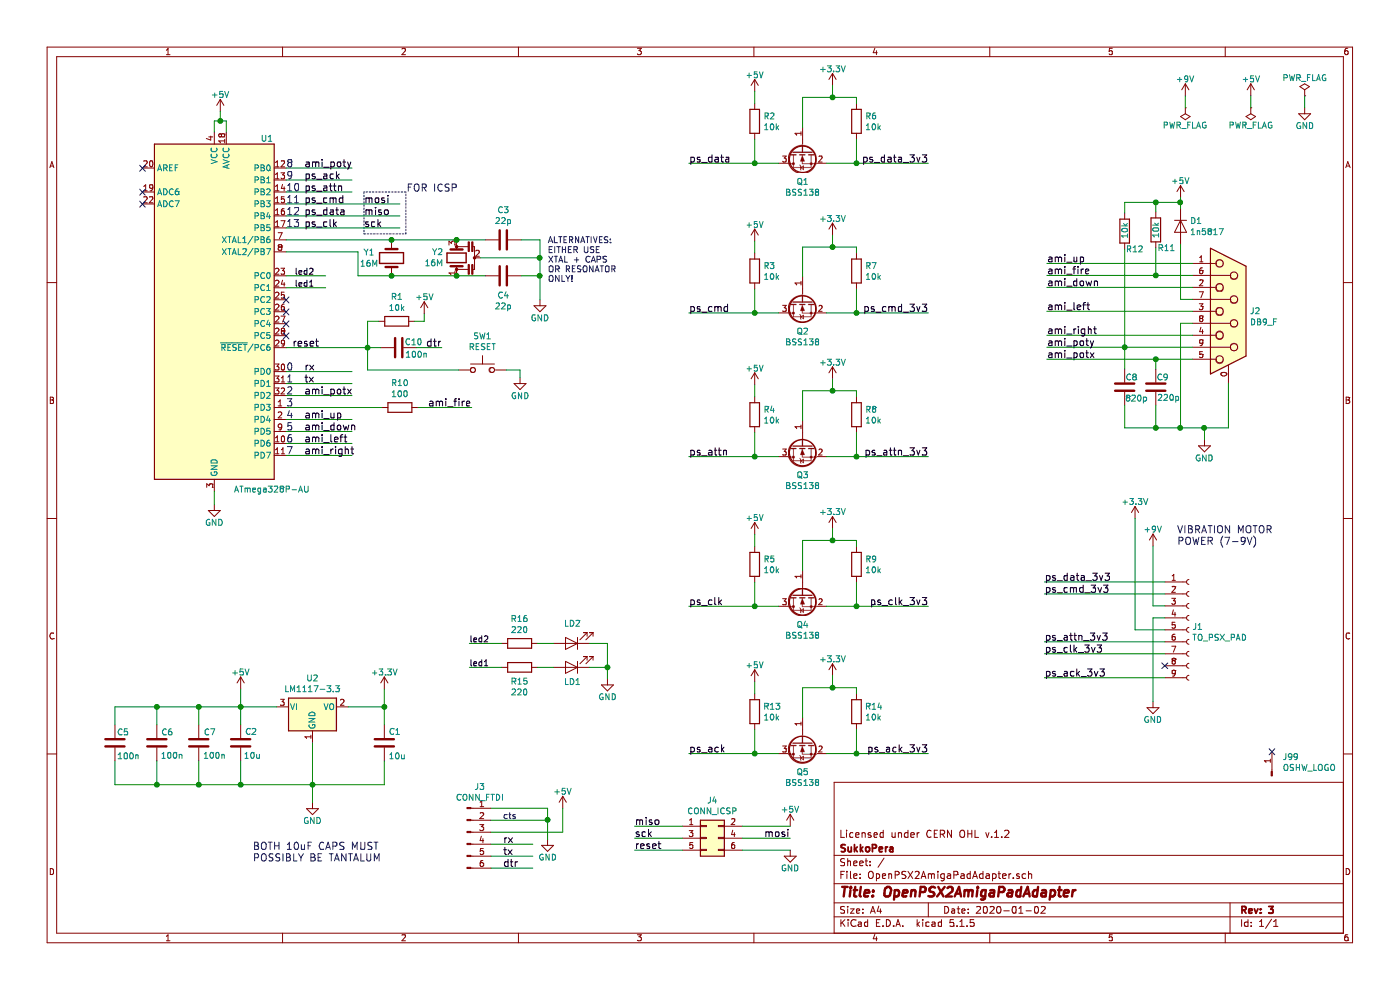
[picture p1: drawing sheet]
EESchema Schematic File Version 4
EELAYER 30 0
EELAYER END
$Descr A4 11693 8268
encoding utf-8
Sheet 1 1
Title "OpenPSX2AmigaPadAdapter"
Date "2020-01-02"
Rev "3"
Comp "SukkoPera"
Comment1 "Licensed under CERN OHL v.1.2"
Comment2 ""
Comment3 ""
Comment4 ""
$EndDescr
$Comp
L power:GND #PWR02
U 1 1
P 10060 3675
F 0 "#PWR02" H 10060 3425 50  0001 C CNN
F 1 "GND" H 10060 3525 50  0000 C CNN
F 2 "" H 10060 3675 50  0001 C CNN
F 3 "" H 10060 3675 50  0001 C CNN
	1    10060 3675
	1    0    0    -1  
$EndComp
Text Label 8745 2200 0    60   ~ 0
ami_up
Text Label 8745 2400 0    60   ~ 0
ami_down
Text Label 8745 2600 0    60   ~ 0
ami_left
Text Label 8745 2800 0    60   ~ 0
ami_right
Text Label 8745 2300 0    60   ~ 0
ami_fire
Text Label 8745 2900 0    60   ~ 0
ami_poty
Text Label 8745 3000 0    60   ~ 0
ami_potx
Text Notes 2390 3105 0    60   ~ 0
0
Text Notes 2390 3205 0    60   ~ 0
1
Text Notes 2390 3305 0    60   ~ 0
2
Text Notes 2390 3405 0    60   ~ 0
3
Text Notes 2390 3505 0    60   ~ 0
4
Text Notes 2390 3605 0    60   ~ 0
5
Text Notes 2390 3705 0    60   ~ 0
6
Text Notes 2390 3805 0    60   ~ 0
7
NoConn ~ 9730 5560
Text Label 8725 4860 0    60   ~ 0
ps_data_3v3
Text Label 8725 4960 0    60   ~ 0
ps_cmd_3v3
$Comp
L power:GND #PWR03
U 1 1
P 9630 5860
F 0 "#PWR03" H 9630 5610 50  0001 C CNN
F 1 "GND" H 9630 5710 50  0000 C CNN
F 2 "" H 9630 5860 50  0001 C CNN
F 3 "" H 9630 5860 50  0001 C CNN
	1    9630 5860
	1    0    0    -1  
$EndComp
Text Label 8725 5660 0    60   ~ 0
ps_ack_3v3
Text Label 8725 5460 0    60   ~ 0
ps_clk_3v3
Text Label 8725 5360 0    60   ~ 0
ps_attn_3v3
Text Notes 9830 4560 0    60   ~ 0
VIBRATION MOTOR\nPOWER (7-9V)
$Comp
L power:+3.3V #PWR04
U 1 1
P 3210 5755
F 0 "#PWR04" H 3210 5605 50  0001 C CNN
F 1 "+3.3V" H 3210 5895 50  0000 C CNN
F 2 "" H 3210 5755 50  0001 C CNN
F 3 "" H 3210 5755 50  0001 C CNN
	1    3210 5755
	1    0    0    -1  
$EndComp
$Comp
L power:+5V #PWR05
U 1 1
P 2010 5755
F 0 "#PWR05" H 2010 5605 50  0001 C CNN
F 1 "+5V" H 2010 5895 50  0000 C CNN
F 2 "" H 2010 5755 50  0001 C CNN
F 3 "" H 2010 5755 50  0001 C CNN
	1    2010 5755
	1    0    0    -1  
$EndComp
$Comp
L power:GND #PWR06
U 1 1
P 2610 6705
F 0 "#PWR06" H 2610 6455 50  0001 C CNN
F 1 "GND" H 2610 6555 50  0000 C CNN
F 2 "" H 2610 6705 50  0001 C CNN
F 3 "" H 2610 6705 50  0001 C CNN
	1    2610 6705
	1    0    0    -1  
$EndComp
$Comp
L power:+3.3V #PWR07
U 1 1
P 9480 4330
F 0 "#PWR07" H 9480 4180 50  0001 C CNN
F 1 "+3.3V" H 9480 4470 50  0000 C CNN
F 2 "" H 9480 4330 50  0001 C CNN
F 3 "" H 9480 4330 50  0001 C CNN
	1    9480 4330
	1    0    0    -1  
$EndComp
$Comp
L power:+9V #PWR08
U 1 1
P 9630 4560
F 0 "#PWR08" H 9630 4410 50  0001 C CNN
F 1 "+9V" H 9630 4700 50  0000 C CNN
F 2 "" H 9630 4560 50  0001 C CNN
F 3 "" H 9630 4560 50  0001 C CNN
	1    9630 4560
	1    0    0    -1  
$EndComp
$Comp
L power:+5V #PWR09
U 1 1
P 9860 1650
F 0 "#PWR09" H 9860 1500 50  0001 C CNN
F 1 "+5V" H 9860 1790 50  0000 C CNN
F 2 "" H 9860 1650 50  0001 C CNN
F 3 "" H 9860 1650 50  0001 C CNN
	1    9860 1650
	1    0    0    -1  
$EndComp
Text Notes 2110 7205 0    60   ~ 0
BOTH 10uF CAPS MUST\nPOSSIBLY BE TANTALUM
Wire Wire Line
	9960 2200 8745 2200
Wire Wire Line
	9960 2300 9655 2300
Wire Wire Line
	9960 2400 8745 2400
Wire Wire Line
	9960 2500 9860 2500
Wire Wire Line
	9960 2600 8745 2600
Wire Wire Line
	9960 2800 8745 2800
Wire Wire Line
	9960 2900 9395 2900
Wire Wire Line
	9960 3000 9655 3000
Wire Wire Line
	9860 2700 9860 3575
Wire Wire Line
	9860 3575 10060 3575
Wire Wire Line
	10260 3575 10260 3200
Connection ~ 10060 3575
Wire Wire Line
	10060 3675 10060 3575
Wire Wire Line
	9860 2700 9960 2700
Wire Wire Line
	9860 2500 9860 2040
Wire Wire Line
	9730 4960 8725 4960
Wire Wire Line
	9730 5060 9630 5060
Wire Wire Line
	9730 5160 9630 5160
Wire Wire Line
	9480 5260 9730 5260
Wire Wire Line
	9730 5360 8725 5360
Wire Wire Line
	9730 5460 8725 5460
Wire Wire Line
	9630 5160 9630 5860
Wire Wire Line
	9630 5060 9630 4560
Wire Wire Line
	2910 5905 3210 5905
Wire Wire Line
	3210 5755 3210 5905
Wire Wire Line
	2010 5755 2010 5905
Wire Wire Line
	1660 5905 2010 5905
Wire Wire Line
	2610 6205 2610 6555
Wire Wire Line
	2010 6355 2010 6555
Wire Wire Line
	1660 6555 2010 6555
Wire Wire Line
	3210 6555 3210 6355
Connection ~ 2010 5905
Connection ~ 3210 5905
Connection ~ 2610 6555
Wire Wire Line
	5755 1365 6305 1365
Wire Wire Line
	6905 1365 7155 1365
$Comp
L power:+5V #PWR010
U 1 1
P 6305 765
F 0 "#PWR010" H 6305 615 50  0001 C CNN
F 1 "+5V" H 6305 905 50  0000 C CNN
F 2 "" H 6305 765 50  0001 C CNN
F 3 "" H 6305 765 50  0001 C CNN
	1    6305 765 
	-1   0    0    -1  
$EndComp
$Comp
L power:+3.3V #PWR011
U 1 1
P 6955 715
F 0 "#PWR011" H 6955 565 50  0001 C CNN
F 1 "+3.3V" H 6955 855 50  0000 C CNN
F 2 "" H 6955 715 50  0001 C CNN
F 3 "" H 6955 715 50  0001 C CNN
	1    6955 715 
	-1   0    0    -1  
$EndComp
Wire Wire Line
	7155 1165 7155 1365
Connection ~ 7155 1365
Wire Wire Line
	6705 815  6705 1065
Wire Wire Line
	6955 715  6955 815 
Wire Wire Line
	7155 815  7155 865 
Wire Wire Line
	6305 765  6305 865 
Wire Wire Line
	6305 1165 6305 1365
Connection ~ 6305 1365
Wire Wire Line
	5755 2615 6305 2615
Wire Wire Line
	6905 2615 7155 2615
$Comp
L power:+5V #PWR012
U 1 1
P 6305 2015
F 0 "#PWR012" H 6305 1865 50  0001 C CNN
F 1 "+5V" H 6305 2155 50  0000 C CNN
F 2 "" H 6305 2015 50  0001 C CNN
F 3 "" H 6305 2015 50  0001 C CNN
	1    6305 2015
	-1   0    0    -1  
$EndComp
$Comp
L power:+3.3V #PWR013
U 1 1
P 6955 1965
F 0 "#PWR013" H 6955 1815 50  0001 C CNN
F 1 "+3.3V" H 6955 2105 50  0000 C CNN
F 2 "" H 6955 1965 50  0001 C CNN
F 3 "" H 6955 1965 50  0001 C CNN
	1    6955 1965
	-1   0    0    -1  
$EndComp
Wire Wire Line
	7155 2415 7155 2615
Connection ~ 7155 2615
Wire Wire Line
	6705 2065 6705 2315
Wire Wire Line
	6955 1965 6955 2065
Wire Wire Line
	7155 2065 7155 2115
Wire Wire Line
	6305 2015 6305 2115
Wire Wire Line
	6305 2415 6305 2615
Connection ~ 6305 2615
Wire Wire Line
	5755 3815 6305 3815
Wire Wire Line
	6905 3815 7155 3815
$Comp
L power:+5V #PWR014
U 1 1
P 6305 3215
F 0 "#PWR014" H 6305 3065 50  0001 C CNN
F 1 "+5V" H 6305 3355 50  0000 C CNN
F 2 "" H 6305 3215 50  0001 C CNN
F 3 "" H 6305 3215 50  0001 C CNN
	1    6305 3215
	-1   0    0    -1  
$EndComp
$Comp
L power:+3.3V #PWR015
U 1 1
P 6955 3165
F 0 "#PWR015" H 6955 3015 50  0001 C CNN
F 1 "+3.3V" H 6955 3305 50  0000 C CNN
F 2 "" H 6955 3165 50  0001 C CNN
F 3 "" H 6955 3165 50  0001 C CNN
	1    6955 3165
	-1   0    0    -1  
$EndComp
Wire Wire Line
	7155 3615 7155 3815
Connection ~ 7155 3815
Wire Wire Line
	6705 3265 6705 3515
Wire Wire Line
	6955 3165 6955 3265
Wire Wire Line
	7155 3265 7155 3315
Wire Wire Line
	6305 3215 6305 3315
Wire Wire Line
	6305 3615 6305 3815
Connection ~ 6305 3815
Wire Wire Line
	5755 5065 6305 5065
Wire Wire Line
	6905 5065 7155 5065
$Comp
L power:+5V #PWR016
U 1 1
P 6305 4465
F 0 "#PWR016" H 6305 4315 50  0001 C CNN
F 1 "+5V" H 6305 4605 50  0000 C CNN
F 2 "" H 6305 4465 50  0001 C CNN
F 3 "" H 6305 4465 50  0001 C CNN
	1    6305 4465
	-1   0    0    -1  
$EndComp
$Comp
L power:+3.3V #PWR017
U 1 1
P 6955 4415
F 0 "#PWR017" H 6955 4265 50  0001 C CNN
F 1 "+3.3V" H 6955 4555 50  0000 C CNN
F 2 "" H 6955 4415 50  0001 C CNN
F 3 "" H 6955 4415 50  0001 C CNN
	1    6955 4415
	-1   0    0    -1  
$EndComp
Wire Wire Line
	7155 4865 7155 5065
Connection ~ 7155 5065
Wire Wire Line
	6705 4515 6705 4765
Wire Wire Line
	6955 4415 6955 4515
Wire Wire Line
	7155 4515 7155 4565
Wire Wire Line
	6305 4465 6305 4565
Wire Wire Line
	6305 4865 6305 5065
Connection ~ 6305 5065
Text Label 7755 1365 2    60   ~ 0
ps_data_3v3
Text Label 7755 2615 2    60   ~ 0
ps_cmd_3v3
Text Label 7755 3815 2    60   ~ 0
ps_attn_3v3
Text Label 7755 5065 2    60   ~ 0
ps_clk_3v3
Text Label 5755 1365 0    60   ~ 0
ps_data
Text Label 5755 3815 0    60   ~ 0
ps_attn
Text Label 5755 5065 0    60   ~ 0
ps_clk
Text Label 5755 2615 0    60   ~ 0
ps_cmd
$Comp
L power:GND #PWR019
U 1 1
P 6600 7100
F 0 "#PWR019" H 6600 6850 50  0001 C CNN
F 1 "GND" H 6600 6950 50  0000 C CNN
F 2 "" H 6600 7100 50  0000 C CNN
F 3 "" H 6600 7100 50  0000 C CNN
	1    6600 7100
	1    0    0    -1  
$EndComp
Text Label 6600 7000 2    60   ~ 0
mosi
Text Label 5300 7100 0    60   ~ 0
reset
Text Label 5300 6900 0    60   ~ 0
miso
Text Label 5300 7000 0    60   ~ 0
sck
Text Label 3690 2905 2    60   ~ 0
dtr
Wire Wire Line
	5700 7100 5300 7100
Wire Wire Line
	5700 7000 5300 7000
Wire Wire Line
	5700 6900 5300 6900
Wire Wire Line
	6200 7100 6600 7100
Wire Wire Line
	6200 7000 6600 7000
Wire Wire Line
	6200 6900 6600 6900
$Comp
L power:+5V #PWR020
U 1 1
P 1840 930
F 0 "#PWR020" H 1840 780 50  0001 C CNN
F 1 "+5V" H 1840 1070 50  0000 C CNN
F 2 "" H 1840 930 50  0001 C CNN
F 3 "" H 1840 930 50  0001 C CNN
	1    1840 930 
	-1   0    0    -1  
$EndComp
$Comp
L power:+5V #PWR021
U 1 1
P 3545 2620
F 0 "#PWR021" H 3545 2470 50  0001 C CNN
F 1 "+5V" H 3545 2760 50  0000 C CNN
F 2 "" H 3545 2620 50  0001 C CNN
F 3 "" H 3545 2620 50  0001 C CNN
	1    3545 2620
	-1   0    0    -1  
$EndComp
Text Label 2440 2905 0    60   ~ 0
reset
$Comp
L power:+5V #PWR022
U 1 1
P 6600 6900
F 0 "#PWR022" H 6600 6750 50  0001 C CNN
F 1 "+5V" H 6600 7040 50  0000 C CNN
F 2 "" H 6600 6900 50  0001 C CNN
F 3 "" H 6600 6900 50  0001 C CNN
	1    6600 6900
	1    0    0    -1  
$EndComp
Wire Wire Line
	4100 6750 4575 6750
Wire Wire Line
	4100 7050 4450 7050
Wire Wire Line
	4100 7150 4450 7150
Wire Wire Line
	4100 7250 4450 7250
$Comp
L power:+5V #PWR023
U 1 1
P 4700 6750
F 0 "#PWR023" H 4700 6600 50  0001 C CNN
F 1 "+5V" H 4700 6890 50  0000 C CNN
F 2 "" H 4700 6750 50  0001 C CNN
F 3 "" H 4700 6750 50  0001 C CNN
	1    4700 6750
	1    0    0    -1  
$EndComp
$Comp
L power:GND #PWR024
U 1 1
P 4575 7010
F 0 "#PWR024" H 4575 6760 50  0001 C CNN
F 1 "GND" H 4575 6860 50  0000 C CNN
F 2 "" H 4575 7010 50  0000 C CNN
F 3 "" H 4575 7010 50  0000 C CNN
	1    4575 7010
	1    0    0    -1  
$EndComp
Text Label 4200 7150 0    60   ~ 0
tx
Text Label 4200 7250 0    60   ~ 0
dtr
$Comp
L power:+5V #PWR025
U 1 1
P 10450 800
F 0 "#PWR025" H 10450 650 50  0001 C CNN
F 1 "+5V" H 10450 940 50  0000 C CNN
F 2 "" H 10450 800 50  0001 C CNN
F 3 "" H 10450 800 50  0001 C CNN
	1    10450 800 
	1    0    0    -1  
$EndComp
$Comp
L power:GND #PWR026
U 1 1
P 10900 900
F 0 "#PWR026" H 10900 650 50  0001 C CNN
F 1 "GND" H 10900 750 50  0000 C CNN
F 2 "" H 10900 900 50  0001 C CNN
F 3 "" H 10900 900 50  0001 C CNN
	1    10900 900 
	1    0    0    -1  
$EndComp
$Comp
L power:PWR_FLAG #FLG027
U 1 1
P 10900 800
F 0 "#FLG027" H 10900 875 50  0001 C CNN
F 1 "PWR_FLAG" H 10900 950 50  0000 C CNN
F 2 "" H 10900 800 50  0001 C CNN
F 3 "" H 10900 800 50  0001 C CNN
	1    10900 800 
	1    0    0    -1  
$EndComp
$Comp
L power:PWR_FLAG #FLG028
U 1 1
P 10450 900
F 0 "#FLG028" H 10450 975 50  0001 C CNN
F 1 "PWR_FLAG" H 10450 1050 50  0000 C CNN
F 2 "" H 10450 900 50  0001 C CNN
F 3 "" H 10450 900 50  0001 C CNN
	1    10450 900 
	-1   0    0    1   
$EndComp
Wire Wire Line
	10450 800  10450 900 
Wire Wire Line
	10900 800  10900 900 
$Comp
L power:+9V #PWR029
U 1 1
P 9900 800
F 0 "#PWR029" H 9900 650 50  0001 C CNN
F 1 "+9V" H 9900 940 50  0000 C CNN
F 2 "" H 9900 800 50  0001 C CNN
F 3 "" H 9900 800 50  0001 C CNN
	1    9900 800 
	1    0    0    -1  
$EndComp
$Comp
L power:PWR_FLAG #FLG030
U 1 1
P 9900 900
F 0 "#FLG030" H 9900 975 50  0001 C CNN
F 1 "PWR_FLAG" H 9900 1050 50  0000 C CNN
F 2 "" H 9900 900 50  0001 C CNN
F 3 "" H 9900 900 50  0001 C CNN
	1    9900 900 
	-1   0    0    1   
$EndComp
Wire Wire Line
	9900 800  9900 900 
Wire Wire Line
	1660 5905 1660 6055
Wire Wire Line
	1660 6355 1660 6555
Connection ~ 2010 6555
Wire Wire Line
	10060 3575 10260 3575
Wire Wire Line
	2010 5905 2010 6055
Wire Wire Line
	2010 5905 2310 5905
Wire Wire Line
	3210 5905 3210 6055
Wire Wire Line
	2610 6555 2610 6705
Wire Wire Line
	2610 6555 3210 6555
Wire Wire Line
	7155 1365 7755 1365
Wire Wire Line
	6955 815  7155 815 
Wire Wire Line
	6305 1365 6505 1365
Wire Wire Line
	7155 2615 7755 2615
Wire Wire Line
	6955 2065 7155 2065
Wire Wire Line
	6305 2615 6505 2615
Wire Wire Line
	7155 3815 7755 3815
Wire Wire Line
	6305 3815 6505 3815
Wire Wire Line
	7155 5065 7755 5065
Wire Wire Line
	6955 4515 7155 4515
Wire Wire Line
	6305 5065 6505 5065
Wire Wire Line
	2010 6555 2610 6555
$Comp
L Device:R R1
U 1 1
P 3315 2685
F 0 "R1" V 3108 2685 50  0000 C CNN
F 1 "10k" V 3199 2685 50  0000 C CNN
F 2 "Resistor_SMD:R_0805_2012Metric_Pad1.15x1.40mm_HandSolder" V 3245 2685 50  0001 C CNN
F 3 "~" H 3315 2685 50  0001 C CNN
	1    3315 2685
	0    1    1    0   
$EndComp
Wire Wire Line
	3480 2905 3690 2905
$Comp
L Device:R R2
U 1 1
P 6305 1015
F 0 "R2" H 6375 1061 50  0000 L CNN
F 1 "10k" H 6375 970 50  0000 L CNN
F 2 "Resistor_SMD:R_0805_2012Metric_Pad1.15x1.40mm_HandSolder" V 6235 1015 50  0001 C CNN
F 3 "~" H 6305 1015 50  0001 C CNN
	1    6305 1015
	1    0    0    -1  
$EndComp
$Comp
L Device:R R6
U 1 1
P 7155 1015
F 0 "R6" H 7225 1061 50  0000 L CNN
F 1 "10k" H 7225 970 50  0000 L CNN
F 2 "Resistor_SMD:R_0805_2012Metric_Pad1.15x1.40mm_HandSolder" V 7085 1015 50  0001 C CNN
F 3 "~" H 7155 1015 50  0001 C CNN
	1    7155 1015
	1    0    0    -1  
$EndComp
$Comp
L Device:R R3
U 1 1
P 6305 2265
F 0 "R3" H 6375 2311 50  0000 L CNN
F 1 "10k" H 6375 2220 50  0000 L CNN
F 2 "Resistor_SMD:R_0805_2012Metric_Pad1.15x1.40mm_HandSolder" V 6235 2265 50  0001 C CNN
F 3 "~" H 6305 2265 50  0001 C CNN
	1    6305 2265
	1    0    0    -1  
$EndComp
$Comp
L Device:R R7
U 1 1
P 7155 2265
F 0 "R7" H 7225 2311 50  0000 L CNN
F 1 "10k" H 7225 2220 50  0000 L CNN
F 2 "Resistor_SMD:R_0805_2012Metric_Pad1.15x1.40mm_HandSolder" V 7085 2265 50  0001 C CNN
F 3 "~" H 7155 2265 50  0001 C CNN
	1    7155 2265
	1    0    0    -1  
$EndComp
$Comp
L Device:R R4
U 1 1
P 6305 3465
F 0 "R4" H 6375 3511 50  0000 L CNN
F 1 "10k" H 6375 3420 50  0000 L CNN
F 2 "Resistor_SMD:R_0805_2012Metric_Pad1.15x1.40mm_HandSolder" V 6235 3465 50  0001 C CNN
F 3 "~" H 6305 3465 50  0001 C CNN
	1    6305 3465
	1    0    0    -1  
$EndComp
$Comp
L Device:R R8
U 1 1
P 7155 3465
F 0 "R8" H 7225 3511 50  0000 L CNN
F 1 "10k" H 7225 3420 50  0000 L CNN
F 2 "Resistor_SMD:R_0805_2012Metric_Pad1.15x1.40mm_HandSolder" V 7085 3465 50  0001 C CNN
F 3 "~" H 7155 3465 50  0001 C CNN
	1    7155 3465
	1    0    0    -1  
$EndComp
$Comp
L Device:R R5
U 1 1
P 6305 4715
F 0 "R5" H 6375 4761 50  0000 L CNN
F 1 "10k" H 6375 4670 50  0000 L CNN
F 2 "Resistor_SMD:R_0805_2012Metric_Pad1.15x1.40mm_HandSolder" V 6235 4715 50  0001 C CNN
F 3 "~" H 6305 4715 50  0001 C CNN
	1    6305 4715
	1    0    0    -1  
$EndComp
$Comp
L Device:R R9
U 1 1
P 7155 4715
F 0 "R9" H 7225 4761 50  0000 L CNN
F 1 "10k" H 7225 4670 50  0000 L CNN
F 2 "Resistor_SMD:R_0805_2012Metric_Pad1.15x1.40mm_HandSolder" V 7085 4715 50  0001 C CNN
F 3 "~" H 7155 4715 50  0001 C CNN
	1    7155 4715
	1    0    0    -1  
$EndComp
$Comp
L Transistor_FET:BSS138 Q1
U 1 1
P 6705 1265
F 0 "Q1" V 6956 1265 50  0000 C CNN
F 1 "BSS138" V 7047 1265 50  0000 C CNN
F 2 "Package_TO_SOT_SMD:SOT-23_Handsoldering" H 6905 1190 50  0001 L CIN
F 3 "https://www.fairchildsemi.com/datasheets/BS/BSS138.pdf" H 6705 1265 50  0001 L CNN
	1    6705 1265
	0    -1   1    0   
$EndComp
Wire Wire Line
	6705 815  6955 815 
Connection ~ 6955 815 
$Comp
L Transistor_FET:BSS138 Q2
U 1 1
P 6705 2515
F 0 "Q2" V 6956 2515 50  0000 C CNN
F 1 "BSS138" V 7047 2515 50  0000 C CNN
F 2 "Package_TO_SOT_SMD:SOT-23_Handsoldering" H 6905 2440 50  0001 L CIN
F 3 "https://www.fairchildsemi.com/datasheets/BS/BSS138.pdf" H 6705 2515 50  0001 L CNN
	1    6705 2515
	0    -1   1    0   
$EndComp
$Comp
L Transistor_FET:BSS138 Q3
U 1 1
P 6705 3715
F 0 "Q3" V 6956 3715 50  0000 C CNN
F 1 "BSS138" V 7047 3715 50  0000 C CNN
F 2 "Package_TO_SOT_SMD:SOT-23_Handsoldering" H 6905 3640 50  0001 L CIN
F 3 "https://www.fairchildsemi.com/datasheets/BS/BSS138.pdf" H 6705 3715 50  0001 L CNN
	1    6705 3715
	0    -1   1    0   
$EndComp
$Comp
L Transistor_FET:BSS138 Q4
U 1 1
P 6705 4965
F 0 "Q4" V 6956 4965 50  0000 C CNN
F 1 "BSS138" V 7047 4965 50  0000 C CNN
F 2 "Package_TO_SOT_SMD:SOT-23_Handsoldering" H 6905 4890 50  0001 L CIN
F 3 "https://www.fairchildsemi.com/datasheets/BS/BSS138.pdf" H 6705 4965 50  0001 L CNN
	1    6705 4965
	0    -1   1    0   
$EndComp
Wire Wire Line
	6705 4515 6955 4515
Connection ~ 6955 4515
Wire Wire Line
	6705 3265 6955 3265
Connection ~ 6955 3265
Wire Wire Line
	6955 3265 7155 3265
Wire Wire Line
	6705 2065 6955 2065
Connection ~ 6955 2065
$Comp
L Connector:DB9_Female_MountingHoles J2
U 1 1
P 10260 2600
F 0 "J2" H 10440 2602 50  0000 L CNN
F 1 "DB9_F" H 10440 2511 50  0000 L CNN
F 2 "OpenPSX2AmigaPadAdapter:DB_9F" H 10260 2600 50  0001 C CNN
F 3 " ~" H 10260 2600 50  0001 C CNN
	1    10260 2600
	1    0    0    -1  
$EndComp
$Comp
L Connector:Conn_01x09_Female J1
U 1 1
P 9930 5260
F 0 "J1" H 9958 5286 50  0000 L CNN
F 1 "TO_PSX_PAD" H 9958 5195 50  0000 L CNN
F 2 "OpenPSX2AmigaPadAdapter:PSX_Pad_Connector" H 9930 5260 50  0001 C CNN
F 3 "~" H 9930 5260 50  0001 C CNN
	1    9930 5260
	1    0    0    -1  
$EndComp
$Comp
L Connector_Generic:Conn_02x03_Odd_Even J4
U 1 1
P 5900 7000
F 0 "J4" H 5950 7317 50  0000 C CNN
F 1 "CONN_ICSP" H 5950 7226 50  0000 C CNN
F 2 "Connector_PinHeader_2.54mm:PinHeader_2x03_P2.54mm_Vertical" H 5900 7000 50  0001 C CNN
F 3 "~" H 5900 7000 50  0001 C CNN
	1    5900 7000
	1    0    0    -1  
$EndComp
$Comp
L Connector:Conn_01x06_Male J3
U 1 1
P 3900 6950
F 0 "J3" H 4008 7331 50  0000 C CNN
F 1 "CONN_FTDI" H 4008 7240 50  0000 C CNN
F 2 "Connector_PinHeader_2.54mm:PinHeader_1x06_P2.54mm_Vertical" H 3900 6950 50  0001 C CNN
F 3 "~" H 3900 6950 50  0001 C CNN
	1    3900 6950
	1    0    0    -1  
$EndComp
$Comp
L Regulator_Linear:LM1117-3.3 U2
U 1 1
P 2610 5905
F 0 "U2" H 2610 6147 50  0000 C CNN
F 1 "LM1117-3.3" H 2610 6056 50  0000 C CNN
F 2 "Package_TO_SOT_SMD:SOT-223-3_TabPin2" H 2610 5905 50  0001 C CNN
F 3 "http://www.ti.com/lit/ds/symlink/lm1117.pdf" H 2610 5905 50  0001 C CNN
	1    2610 5905
	1    0    0    -1  
$EndComp
Wire Wire Line
	3165 2685 3070 2685
Wire Wire Line
	3070 2685 3070 2905
Connection ~ 3070 2905
Wire Wire Line
	3070 2905 3180 2905
Wire Wire Line
	2390 2905 3070 2905
Wire Wire Line
	3545 2620 3545 2685
Wire Wire Line
	3545 2685 3465 2685
$Comp
L Device:C C10
U 1 1
P 3330 2905
F 0 "C10" V 3280 3030 50  0000 C CNN
F 1 "100n" V 3385 3055 50  0000 C CNN
F 2 "Capacitor_SMD:C_0805_2012Metric_Pad1.15x1.40mm_HandSolder" H 3368 2755 50  0001 C CNN
F 3 "~" H 3330 2905 50  0001 C CNN
	1    3330 2905
	0    1    1    0   
$EndComp
NoConn ~ 2390 2805
NoConn ~ 2390 2705
NoConn ~ 2390 2605
$Comp
L Device:LED LD2
U 1 1
P 4775 5375
F 0 "LD2" H 4768 5211 50  0000 C CNN
F 1 "LED" H 4768 5211 50  0001 C CNN
F 2 "LED_SMD:LED_0805_2012Metric_Pad1.15x1.40mm_HandSolder" H 4775 5375 50  0001 C CNN
F 3 "~" H 4775 5375 50  0001 C CNN
	1    4775 5375
	-1   0    0    1   
$EndComp
Wire Wire Line
	2390 2405 2720 2405
Wire Wire Line
	2390 2305 2720 2305
Text Label 2460 2305 0    50   ~ 0
led2
Text Label 2460 2405 0    50   ~ 0
led1
$Comp
L power:GND #PWR027
U 1 1
P 5075 5670
F 0 "#PWR027" H 5075 5420 50  0001 C CNN
F 1 "GND" H 5075 5520 50  0000 C CNN
F 2 "" H 5075 5670 50  0001 C CNN
F 3 "" H 5075 5670 50  0001 C CNN
	1    5075 5670
	1    0    0    -1  
$EndComp
$Comp
L Device:LED LD1
U 1 1
P 4775 5575
F 0 "LD1" H 4768 5699 50  0000 C CNN
F 1 "LED" H 4768 5789 50  0001 C CNN
F 2 "LED_SMD:LED_0805_2012Metric_Pad1.15x1.40mm_HandSolder" H 4775 5575 50  0001 C CNN
F 3 "~" H 4775 5575 50  0001 C CNN
	1    4775 5575
	-1   0    0    1   
$EndComp
Wire Wire Line
	4925 5375 5075 5375
Wire Wire Line
	5075 5375 5075 5575
Wire Wire Line
	4925 5575 5075 5575
Connection ~ 5075 5575
Wire Wire Line
	5075 5575 5075 5670
$Comp
L Device:R R16
U 1 1
P 4340 5375
F 0 "R16" V 4133 5375 50  0000 C CNN
F 1 "220" V 4224 5375 50  0000 C CNN
F 2 "Resistor_SMD:R_0805_2012Metric_Pad1.15x1.40mm_HandSolder" V 4270 5375 50  0001 C CNN
F 3 "~" H 4340 5375 50  0001 C CNN
	1    4340 5375
	0    1    1    0   
$EndComp
$Comp
L Device:R R15
U 1 1
P 4340 5575
F 0 "R15" V 4455 5575 50  0000 C CNN
F 1 "220" V 4546 5575 50  0000 C CNN
F 2 "Resistor_SMD:R_0805_2012Metric_Pad1.15x1.40mm_HandSolder" V 4270 5575 50  0001 C CNN
F 3 "~" H 4340 5575 50  0001 C CNN
	1    4340 5575
	0    1    1    0   
$EndComp
Wire Wire Line
	4490 5375 4625 5375
Wire Wire Line
	4490 5575 4625 5575
Wire Wire Line
	4190 5375 3920 5375
Wire Wire Line
	4190 5575 3920 5575
Wire Wire Line
	1310 5905 1660 5905
Wire Wire Line
	1310 6555 1660 6555
Wire Wire Line
	1310 5905 1310 6055
Wire Wire Line
	1310 6355 1310 6555
Connection ~ 1660 5905
Connection ~ 1660 6555
Wire Wire Line
	960  5905 1310 5905
Wire Wire Line
	960  6555 1310 6555
Wire Wire Line
	960  5905 960  6055
Wire Wire Line
	960  6355 960  6555
Connection ~ 1310 5905
Connection ~ 1310 6555
$Comp
L Device:C C5
U 1 1
P 960 6205
F 0 "C5" H 840 6120 50  0000 L CNN
F 1 "100n" H 750 6320 50  0000 L CNN
F 2 "Capacitor_SMD:C_0805_2012Metric_Pad1.15x1.40mm_HandSolder" H 998 6055 50  0001 C CNN
F 3 "~" H 960 6205 50  0001 C CNN
	1    960  6205
	-1   0    0    1   
$EndComp
$Comp
L Device:C C6
U 1 1
P 1310 6205
F 0 "C6" H 1275 6120 50  0000 R CNN
F 1 "100n" H 1280 6315 50  0000 R CNN
F 2 "Capacitor_SMD:C_0805_2012Metric_Pad1.15x1.40mm_HandSolder" H 1348 6055 50  0001 C CNN
F 3 "~" H 1310 6205 50  0001 C CNN
	1    1310 6205
	-1   0    0    1   
$EndComp
$Comp
L Device:C C7
U 1 1
P 1660 6205
F 0 "C7" H 1620 6120 50  0000 R CNN
F 1 "100n" H 1625 6315 50  0000 R CNN
F 2 "Capacitor_SMD:C_0805_2012Metric_Pad1.15x1.40mm_HandSolder" H 1698 6055 50  0001 C CNN
F 3 "~" H 1660 6205 50  0001 C CNN
	1    1660 6205
	-1   0    0    1   
$EndComp
$Comp
L Device:C C2
U 1 1
P 2010 6205
F 0 "C2" H 1975 6115 50  0000 R CNN
F 1 "10u" H 1985 6315 50  0000 R CNN
F 2 "Capacitor_SMD:C_1206_3216Metric_Pad1.42x1.75mm_HandSolder" H 2048 6055 50  0001 C CNN
F 3 "~" H 2010 6205 50  0001 C CNN
	1    2010 6205
	-1   0    0    1   
$EndComp
$Comp
L Device:C C1
U 1 1
P 3210 6205
F 0 "C1" H 3175 6115 50  0000 R CNN
F 1 "10u" H 3175 6320 50  0000 R CNN
F 2 "Capacitor_SMD:C_1206_3216Metric_Pad1.42x1.75mm_HandSolder" H 3248 6055 50  0001 C CNN
F 3 "~" H 3210 6205 50  0001 C CNN
	1    3210 6205
	-1   0    0    1   
$EndComp
Text Label 2540 3105 0    60   ~ 0
rx
Text Label 2540 3205 0    60   ~ 0
tx
Text Label 2540 3305 0    60   ~ 0
ami_potx
Text Label 2540 3505 0    60   ~ 0
ami_up
Text Label 2540 3605 0    60   ~ 0
ami_down
Text Label 2540 3705 0    60   ~ 0
ami_left
Text Label 2540 3805 0    60   ~ 0
ami_right
Wire Wire Line
	2390 3105 2940 3105
Wire Wire Line
	2390 3205 2940 3205
Wire Wire Line
	2390 3305 2940 3305
Wire Wire Line
	2390 3405 3190 3405
Wire Wire Line
	2390 3505 2940 3505
Wire Wire Line
	2390 3605 2940 3605
Wire Wire Line
	2390 3705 2940 3705
Wire Wire Line
	2390 3805 2940 3805
Text Label 3940 3405 2    60   ~ 0
ami_fire
Wire Wire Line
	3490 3405 3940 3405
Wire Wire Line
	2990 2105 2990 2305
Wire Wire Line
	4355 2005 4510 2005
Wire Wire Line
	4510 2005 4510 2155
Text Label 3040 1805 0    60   ~ 0
miso
Text Label 3040 1905 0    60   ~ 0
sck
Text Label 3040 1705 0    60   ~ 0
mosi
Wire Notes Line
	3040 1605 3040 1955
Wire Notes Line
	3040 1955 3390 1955
Wire Notes Line
	3390 1955 3390 1605
Wire Notes Line
	3390 1605 3040 1605
Text Notes 3395 1610 0    60   ~ 0
FOR ICSP
$Comp
L Device:C C3
U 1 1
P 4205 2005
F 0 "C3" V 3953 2005 50  0000 C CNN
F 1 "22p" V 4044 2005 50  0000 C CNN
F 2 "Capacitor_SMD:C_0805_2012Metric_Pad1.15x1.40mm_HandSolder" H 4243 1855 50  0001 C CNN
F 3 "~" H 4205 2005 50  0001 C CNN
	1    4205 2005
	0    1    1    0   
$EndComp
$Comp
L Device:Crystal Y1
U 1 1
P 3270 2155
F 0 "Y1" V 3220 1920 50  0000 L CNN
F 1 "16M" V 3315 1890 50  0000 L CNN
F 2 "Crystal:Crystal_HC49-U_Vertical" H 3270 2155 50  0001 C CNN
F 3 "~" H 3270 2155 50  0001 C CNN
	1    3270 2155
	0    1    1    0   
$EndComp
Wire Wire Line
	3270 2005 3815 2005
Connection ~ 3270 2005
Wire Wire Line
	2390 2005 3270 2005
Text Notes 2390 1905 0    60   ~ 0
13
Text Notes 2390 1805 0    60   ~ 0
12
Text Notes 2390 1705 0    60   ~ 0
11
Text Notes 2390 1605 0    60   ~ 0
10
Text Notes 2390 1505 0    60   ~ 0
9
Text Notes 2390 1405 0    60   ~ 0
8
Wire Wire Line
	2390 2105 2990 2105
Wire Wire Line
	2390 1405 2940 1405
Wire Wire Line
	2390 1905 3340 1905
Wire Wire Line
	2390 1805 3340 1805
Wire Wire Line
	2390 1705 3340 1705
Wire Wire Line
	2390 1605 2940 1605
Text Label 2540 1405 0    60   ~ 0
ami_poty
Text Label 2540 1905 0    60   ~ 0
ps_clk
Text Label 2540 1805 0    60   ~ 0
ps_data
Text Label 2540 1705 0    60   ~ 0
ps_cmd
Text Label 2540 1605 0    60   ~ 0
ps_attn
Wire Wire Line
	4355 2305 4510 2305
Wire Wire Line
	4510 2305 4510 2505
$Comp
L Device:C C4
U 1 1
P 4205 2305
F 0 "C4" V 4365 2305 50  0000 C CNN
F 1 "22p" V 4456 2305 50  0000 C CNN
F 2 "Capacitor_SMD:C_0805_2012Metric_Pad1.15x1.40mm_HandSolder" H 4243 2155 50  0001 C CNN
F 3 "~" H 4205 2305 50  0001 C CNN
	1    4205 2305
	0    1    1    0   
$EndComp
Wire Wire Line
	2990 2305 3270 2305
Wire Wire Line
	3270 2305 3815 2305
Connection ~ 3270 2305
Connection ~ 4510 2305
$Comp
L power:GND #PWR018
U 1 1
P 4510 2505
F 0 "#PWR018" H 4510 2255 50  0001 C CNN
F 1 "GND" H 4510 2355 50  0000 C CNN
F 2 "" H 4510 2505 50  0001 C CNN
F 3 "" H 4510 2505 50  0001 C CNN
	1    4510 2505
	1    0    0    -1  
$EndComp
NoConn ~ 1190 1405
NoConn ~ 1190 1605
NoConn ~ 1190 1705
$Comp
L MCU_Microchip_ATmega:ATmega328P-AU U1
U 1 1
P 1790 2605
F 0 "U1" H 2230 4055 50  0000 C CNN
F 1 "ATmega328P-AU" H 2270 1125 50  0000 C CNN
F 2 "Package_QFP:TQFP-32_7x7mm_P0.8mm" H 1790 2605 50  0001 C CIN
F 3 "http://ww1.microchip.com/downloads/en/DeviceDoc/ATmega328_P%20AVR%20MCU%20with%20picoPower%20Technology%20Data%20Sheet%2040001984A.pdf" H 1790 2605 50  0001 C CNN
	1    1790 2605
	1    0    0    -1  
$EndComp
$Comp
L power:GND #PWR01
U 1 1
P 1790 4215
F 0 "#PWR01" H 1790 3965 50  0001 C CNN
F 1 "GND" H 1790 4065 50  0000 C CNN
F 2 "" H 1790 4215 50  0001 C CNN
F 3 "" H 1790 4215 50  0001 C CNN
	1    1790 4215
	1    0    0    -1  
$EndComp
Wire Wire Line
	1790 4105 1790 4215
Wire Wire Line
	1790 1105 1790 1010
Wire Wire Line
	1790 1010 1840 1010
Wire Wire Line
	1890 1010 1890 1105
Wire Wire Line
	1840 930  1840 1010
Connection ~ 1840 1010
Wire Wire Line
	1840 1010 1890 1010
Wire Wire Line
	9860 1740 9860 1690
$Comp
L Device:D D1
U 1 1
P 9860 1890
F 0 "D1" V 9814 1969 50  0000 L CNN
F 1 "1n5817" V 9905 1969 50  0000 L CNN
F 2 "Diode_SMD:D_SMA" H 9860 1890 50  0001 C CNN
F 3 "~" H 9860 1890 50  0001 C CNN
	1    9860 1890
	0    1    1    0   
$EndComp
$Comp
L Connector:Conn_01x01_Male J99
U 1 1
P 10625 6480
F 0 "J99" V 10779 6392 50  0000 R CNN
F 1 "OSHW_LOGO" V 10688 6392 50  0000 R CNN
F 2 "Symbol:OSHW-Logo_5.7x6mm_Copper" H 10625 6480 50  0001 C CNN
F 3 "~" H 10625 6480 50  0001 C CNN
	1    10625 6480
	0    -1   -1   0   
$EndComp
NoConn ~ 10625 6280
$Comp
L Switch:SW_Push SW1
U 1 1
P 4030 3090
F 0 "SW1" H 4030 3375 50  0000 C CNN
F 1 "RESET" H 4030 3284 50  0000 C CNN
F 2 "" H 4030 3290 50  0001 C CNN
F 3 "~" H 4030 3290 50  0001 C CNN
	1    4030 3090
	1    0    0    -1  
$EndComp
Wire Wire Line
	3070 2905 3070 3090
Wire Wire Line
	3070 3090 3830 3090
$Comp
L power:GND #PWR028
U 1 1
P 4345 3155
F 0 "#PWR028" H 4345 2905 50  0001 C CNN
F 1 "GND" H 4345 3005 50  0000 C CNN
F 2 "" H 4345 3155 50  0001 C CNN
F 3 "" H 4345 3155 50  0001 C CNN
	1    4345 3155
	1    0    0    -1  
$EndComp
Wire Wire Line
	4230 3090 4345 3090
Wire Wire Line
	4345 3090 4345 3155
$Comp
L Device:Resonator Y2
U 1 1
P 3815 2155
F 0 "Y2" V 3861 2266 50  0000 L CNN
F 1 "16M" V 3770 2266 50  0000 L CNN
F 2 "OpenPSX2AmigaPadAdapter:Resonator_SMD_muRata_CSTxExxV" H 3790 2155 50  0001 C CNN
F 3 "~" H 3790 2155 50  0001 C CNN
	1    3815 2155
	0    -1   -1   0   
$EndComp
Connection ~ 3815 2305
Wire Wire Line
	3815 2305 4055 2305
Connection ~ 3815 2005
Wire Wire Line
	3815 2005 4055 2005
Wire Wire Line
	4015 2155 4510 2155
Connection ~ 4510 2155
Wire Wire Line
	4510 2155 4510 2305
Text Notes 4575 2365 0    50   ~ 0
ALTERNATIVES:\nEITHER USE\nXTAL + CAPS\nOR RESONATOR\nONLY!
Wire Wire Line
	8725 4860 9730 4860
Wire Wire Line
	9655 1770 9655 1690
Wire Wire Line
	9655 1690 9860 1690
Connection ~ 9860 1690
Wire Wire Line
	9860 1690 9860 1650
Wire Wire Line
	9395 1780 9395 1690
Wire Wire Line
	9395 1690 9655 1690
Connection ~ 9655 1690
Wire Wire Line
	9655 2070 9655 2300
Connection ~ 9655 2300
Wire Wire Line
	9655 2300 8745 2300
Wire Wire Line
	9395 2080 9395 2900
Connection ~ 9395 2900
Wire Wire Line
	9395 2900 8745 2900
$Comp
L Device:C C9
U 1 1
P 9655 3235
F 0 "C9" H 9660 3320 50  0000 L CNN
F 1 "220p" H 9665 3150 50  0000 L CNN
F 2 "Capacitor_SMD:C_0805_2012Metric_Pad1.15x1.40mm_HandSolder" H 9693 3085 50  0001 C CNN
F 3 "~" H 9655 3235 50  0001 C CNN
	1    9655 3235
	1    0    0    -1  
$EndComp
$Comp
L Device:C C8
U 1 1
P 9395 3235
F 0 "C8" H 9505 3320 50  0000 R CNN
F 1 "820p" H 9590 3145 50  0000 R CNN
F 2 "Capacitor_SMD:C_0805_2012Metric_Pad1.15x1.40mm_HandSolder" H 9433 3085 50  0001 C CNN
F 3 "~" H 9395 3235 50  0001 C CNN
	1    9395 3235
	1    0    0    -1  
$EndComp
Wire Wire Line
	9395 3085 9395 2900
Wire Wire Line
	9655 3085 9655 3000
Connection ~ 9655 3000
Wire Wire Line
	9655 3000 8745 3000
Wire Wire Line
	9655 3385 9655 3575
Wire Wire Line
	9655 3575 9860 3575
Connection ~ 9860 3575
Wire Wire Line
	9395 3385 9395 3575
Wire Wire Line
	9395 3575 9655 3575
Connection ~ 9655 3575
Text Label 3920 5575 0    50   ~ 0
led1
Text Label 3920 5375 0    50   ~ 0
led2
Wire Wire Line
	4700 6950 4700 6750
Wire Wire Line
	4575 6750 4575 6850
Wire Wire Line
	4100 6950 4700 6950
Wire Wire Line
	4100 6850 4575 6850
Connection ~ 4575 6850
Wire Wire Line
	4575 6850 4575 7010
Text Notes 4200 6850 0    50   ~ 0
cts
Text Label 4200 7050 0    60   ~ 0
rx
Wire Wire Line
	5755 6295 6305 6295
Wire Wire Line
	6905 6295 7155 6295
$Comp
L power:+5V #PWR0101
U 1 1
P 6305 5695
F 0 "#PWR0101" H 6305 5545 50  0001 C CNN
F 1 "+5V" H 6305 5835 50  0000 C CNN
F 2 "" H 6305 5695 50  0001 C CNN
F 3 "" H 6305 5695 50  0001 C CNN
	1    6305 5695
	-1   0    0    -1  
$EndComp
$Comp
L power:+3.3V #PWR0102
U 1 1
P 6955 5645
F 0 "#PWR0102" H 6955 5495 50  0001 C CNN
F 1 "+3.3V" H 6955 5785 50  0000 C CNN
F 2 "" H 6955 5645 50  0001 C CNN
F 3 "" H 6955 5645 50  0001 C CNN
	1    6955 5645
	-1   0    0    -1  
$EndComp
Wire Wire Line
	7155 6095 7155 6295
Connection ~ 7155 6295
Wire Wire Line
	6705 5745 6705 5995
Wire Wire Line
	6955 5645 6955 5745
Wire Wire Line
	7155 5745 7155 5795
Wire Wire Line
	6305 5695 6305 5795
Wire Wire Line
	6305 6095 6305 6295
Connection ~ 6305 6295
Text Label 7755 6295 2    60   ~ 0
ps_ack_3v3
Text Label 5755 6295 0    60   ~ 0
ps_ack
Wire Wire Line
	7155 6295 7755 6295
Wire Wire Line
	6955 5745 7155 5745
Wire Wire Line
	6305 6295 6505 6295
$Comp
L Device:R R13
U 1 1
P 6305 5945
F 0 "R13" H 6375 5991 50  0000 L CNN
F 1 "10k" H 6375 5900 50  0000 L CNN
F 2 "Resistor_SMD:R_0805_2012Metric_Pad1.15x1.40mm_HandSolder" V 6235 5945 50  0001 C CNN
F 3 "~" H 6305 5945 50  0001 C CNN
	1    6305 5945
	1    0    0    -1  
$EndComp
$Comp
L Device:R R14
U 1 1
P 7155 5945
F 0 "R14" H 7225 5991 50  0000 L CNN
F 1 "10k" H 7225 5900 50  0000 L CNN
F 2 "Resistor_SMD:R_0805_2012Metric_Pad1.15x1.40mm_HandSolder" V 7085 5945 50  0001 C CNN
F 3 "~" H 7155 5945 50  0001 C CNN
	1    7155 5945
	1    0    0    -1  
$EndComp
$Comp
L Transistor_FET:BSS138 Q5
U 1 1
P 6705 6195
F 0 "Q5" V 6956 6195 50  0000 C CNN
F 1 "BSS138" V 7047 6195 50  0000 C CNN
F 2 "Package_TO_SOT_SMD:SOT-23_Handsoldering" H 6905 6120 50  0001 L CIN
F 3 "https://www.fairchildsemi.com/datasheets/BS/BSS138.pdf" H 6705 6195 50  0001 L CNN
	1    6705 6195
	0    -1   1    0   
$EndComp
Wire Wire Line
	6705 5745 6955 5745
Connection ~ 6955 5745
Text Label 2540 1505 0    60   ~ 0
ps_ack
$Comp
L Device:R R10
U 1 1
P 3340 3405
F 0 "R10" V 3133 3405 50  0000 C CNN
F 1 "100" V 3224 3405 50  0000 C CNN
F 2 "Resistor_SMD:R_0805_2012Metric_Pad1.15x1.40mm_HandSolder" V 3270 3405 50  0001 C CNN
F 3 "~" H 3340 3405 50  0001 C CNN
	1    3340 3405
	0    1    1    0   
$EndComp
$Comp
L Device:R R12
U 1 1
P 9395 1930
F 0 "R12" H 9555 1780 50  0000 R CNN
F 1 "10k" V 9395 2005 50  0000 R CNN
F 2 "Resistor_SMD:R_0805_2012Metric_Pad1.15x1.40mm_HandSolder" V 9325 1930 50  0001 C CNN
F 3 "~" H 9395 1930 50  0001 C CNN
	1    9395 1930
	1    0    0    -1  
$EndComp
$Comp
L Device:R R11
U 1 1
P 9655 1920
F 0 "R11" H 9820 1770 50  0000 R CNN
F 1 "10k" V 9655 1990 50  0000 R CNN
F 2 "Resistor_SMD:R_0805_2012Metric_Pad1.15x1.40mm_HandSolder" V 9585 1920 50  0001 C CNN
F 3 "~" H 9655 1920 50  0001 C CNN
	1    9655 1920
	1    0    0    -1  
$EndComp
Wire Wire Line
	9480 4330 9480 5260
Wire Wire Line
	8725 5660 9730 5660
Wire Wire Line
	2390 1505 2940 1505
NoConn ~ 2390 2505
$EndSCHEMATC
